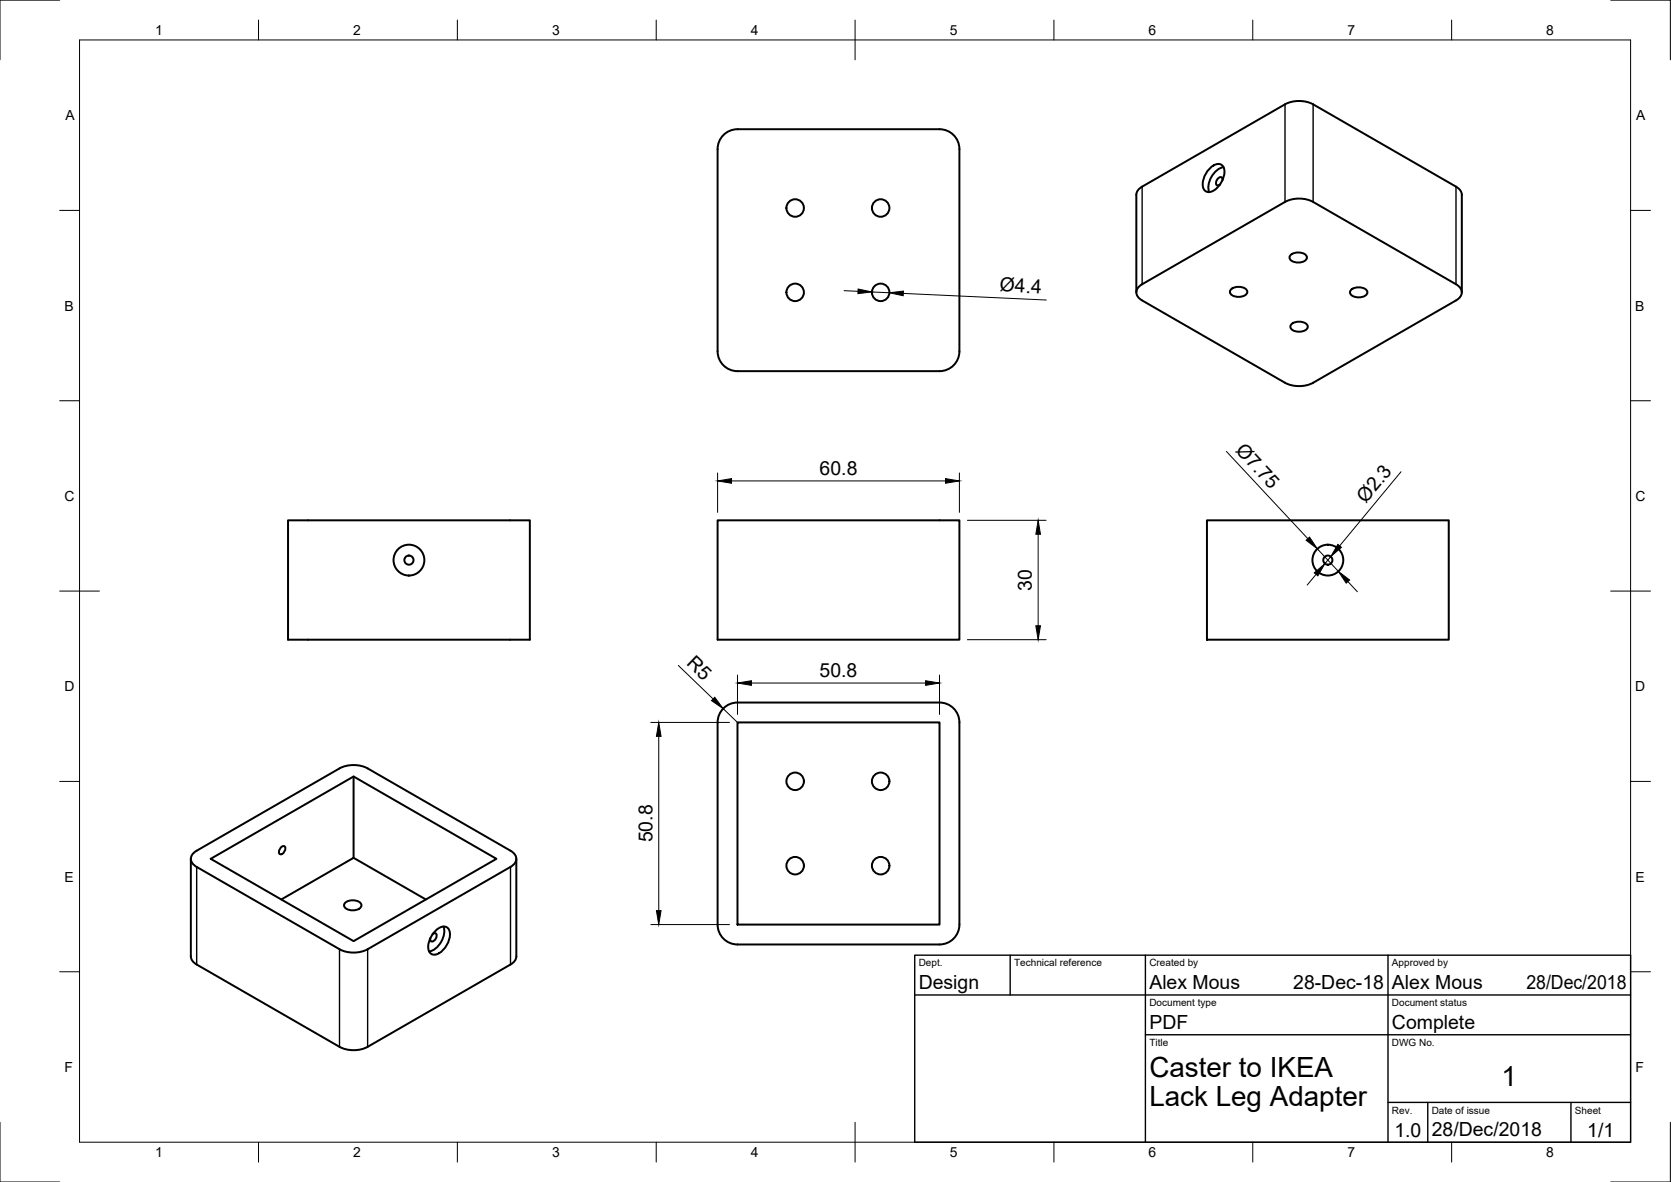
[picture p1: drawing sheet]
<svg xmlns="http://www.w3.org/2000/svg" width="420mm" height="297mm" viewBox="0 0 420 297" stroke-linecap="round" stroke-linejoin="round" font-family="sans-serif">
<!-- layer: Visible -->
<g fill="none" stroke="#000" stroke-width=".5">
<path d="M182.2 33.6a5 5 0 0 1 3.2-1.1h50.8a5 5 0 0 1 5 5v50.8a5 5 0 0 1-5 5h-50.8a5 5 0 0 1-5-5v-50.8a5 5 0 0 1 1.8-3.9zM304.1 42.4a2.45 2.45 0 0 1 3.2-.9 3.6 3.6 0 0 1-.2 4.4l-.4 .6a3.3 3.3 0 0 1-3.3 1.7 2.47 2.47 0 0 1-.8-3.2l.6-1.4zM307.3 45.4a.62 .62 0 0 0-.3-.9 1.36 1.36 0 0 0-1 2.1l.8-.3M307.7 42a5.3 5.3 0 0 0-3.7 6.3M285.7 73.5v-24.6a2.41 2.41 0 0 1 1.5-2l35.9-20.7a7.8 7.8 0 0 1 7.1 0l35.9 20.7a2.59 2.59 0 0 1 1.5 2v24.6M286.5 71.9l36.6-21.2a7.8 7.8 0 0 1 7.1 0l35.9 20.7a2.15 2.15 0 0 1 1.5 2.1 2.15 2.15 0 0 1-1.5 2l-35.9 20.7a7.8 7.8 0 0 1-7.1 0l-35.9-20.7a2.09 2.09 0 0 1-.7-3.6zM309.5 72.7a3 3 0 0 1 4.1 .3 1.37 1.37 0 0 1-1.6 1.6h-.6a1.94 1.94 0 0 1-2.2-1.3zM324.5 64.1a3 3 0 0 1 4.1 .3 1.37 1.37 0 0 1-1.6 1.5l-.6 .1a1.94 1.94 0 0 1-2.2-1.3zM339.7 72.8a3 3 0 0 1 4.1 .3 1.37 1.37 0 0 1-1.6 1.6h-.6a1.94 1.94 0 0 1-2.2-1.2zM324.7 81.5a3 3 0 0 1 4.1 .3 1.37 1.37 0 0 1-1.6 1.5l-.6 .1a1.94 1.94 0 0 1-2.2-1.3zM72.4 130.8h60.8v30h-60.8zM180.4 130.8h60.8v30h-60.8z"/>
<path d="M303.5 130.8h60.8v30h-60.8zM182.2 177.7a5 5 0 0 1 3.2-1.2h50.8a5 5 0 0 1 5 5v50.8a5 5 0 0 1-5 5h-50.8a5 5 0 0 1-5-5v-50.8a5 5 0 0 1 1.8-3.8zM88.9 195.1v20.5l-18.2 10.4M185.4 181.5h50.8v50.8h-50.8zM48 215.8v24.5a2.41 2.41 0 0 0 1.4 2.1l36 20.7a7.8 7.8 0 0 0 7 0l36-20.7a2.59 2.59 0 0 0 1.4-2.1v-24.5M48.8 214.2l36.6-21.1a7.8 7.8 0 0 1 7 0l36 20.7a2.15 2.15 0 0 1 1.4 2 2.15 2.15 0 0 1-1.4 2.1l-36 20.6a7.8 7.8 0 0 1-7 0l-36-20.6a2.09 2.09 0 0 1-.6-3.7zM53 215.8l35.9-20.7 35.9 20.7-35.9 20.7zM70.6 213l.3-.3h.6a1.33 1.33 0 0 1-1.1 2 1.15 1.15 0 0 1 .2-1.7zM88.9 215.6l18.2 10.4M86.8 226.9a3 3 0 0 1 4 .3 1.37 1.37 0 0 1-1.5 1.5l-.6 .1a1.94 1.94 0 0 1-2.2-1.3zM108.8 234.8a.62 .62 0 0 1 .9-.1 1.36 1.36 0 0 1-1.3 1.8l-.2-.8M109.3 234.1a2.45 2.45 0 0 1 3.2-.9 3.6 3.6 0 0 1-.2 4.3l-.4 .6a3.3 3.3 0 0 1-3.2 1.7 2.47 2.47 0 0 1-.8-3.2l.6-1.3z"/>
<path d="M111.5 232.8a5.3 5.3 0 0 1-3.6 6.3"/>
<circle cx="199.9" cy="52.3" r="2.2"/>
<circle cx="221.4" cy="52.3" r="2.2"/>
<circle cx="199.9" cy="73.5" r="2.2"/>
<circle cx="221.4" cy="73.5" r="2.2"/>
<circle cx="102.8" cy="140.8" r="1.15"/>
<circle cx="102.8" cy="140.8" r="3.9"/>
<circle cx="333.9" cy="140.8" r="3.9"/>
<circle cx="333.9" cy="140.8" r="1.15"/>
<circle cx="199.9" cy="196.3" r="2.2"/>
<circle cx="221.4" cy="196.3" r="2.2"/>
<circle cx="199.9" cy="217.5" r="2.2"/>
<circle cx="221.4" cy="217.5" r="2.2"/>
</g>
<!-- layer: Visible Narrow -->
<path d="M323.1 26.2v24.5M330.2 26.2v24.5M287.2 46.9v24.5M366.1 46.9v24.5M49.4 217.9v24.5M128.4 217.9v24.5M85.4 238.5v24.6M92.4 238.5v24.6" fill="none" stroke="#000" stroke-width=".35"/>
<!-- layer: Border -->
<g fill="none" stroke="#000" stroke-width=".25">
<path d="M15 0h-15v15M20 10h390v277h-390zM65 5v5M115 5v5M165 5v5M215 5v10M265 5v5M315 5v5M365 5v5M405 0h15v15M15 52.9h5M410 52.9h5"/>
<path d="M15 100.7h5M410 100.7h5M15 148.5h10M405 148.5h10M15 196.4h5M410 196.4h5M15 244.2h5M410 244.2h5M0 282v15h15M65 287v5M115 287v5M165 287v5"/>
<path d="M215 282v10M265 287v5M315 287v5M365 287v5M420 282v15h-15"/>
</g>
<!-- layer: TitleBlock -->
<path d="M230 240h180v47h-180zM230 250h180M254 240v10M288 240v47M349 240v47M288 260h122M349 277h61M359 277v10M395 277v10" fill="none" stroke="#000" stroke-width=".35"/>
<!-- layer: Dimensions -->
<g fill="none" stroke="#000" stroke-width=".25">
<path d="M212.2 73l3.5 .2M219.2 73.4l4.4 .2M227.1 73.7l36 1.7M180.4 118.9v9.9M241.2 118.9v9.9M308.4 113.4l20.4 22M352.3 118.5l-15.5 18.7M183.9 120.9h53.8M243.2 130.8h19.8M261 134.3v23M331.2 137.9l5.3 5.7M334.6 139.9l-1.5 1.7"/>
<path d="M330.9 144.3l-2.2 2.7M338.9 146.1l2.4 2.6M170.5 167.2l8.8 8.5M181.8 178.1l3.6 3.4M185.4 169.6v9.9M188.9 171.6h43.8M236.2 169.6v9.9M243.2 160.8h19.8M163.6 181.5h19.8M165.6 185v43.8M163.6 232.3h19.8"/>
</g>
<g fill="#000" stroke="#000" stroke-width=".25">
<path d="M215.8 72.6l3.4 .8-3.5 .4zM223.6 73.6l3.6-.4-.1 1.1zM180.4 120.9l3.5-.6v1.1zM237.7 120.3l3.5 .6-3.5 .5zM261 130.8l.6 3.5h-1.1zM328.4 135.8l.9-.8 1.9 2.9zM336.4 136.8l.9 .7-2.7 2.4zM260.5 157.3h1.1l-.6 3.5zM330.5 144l2.6-2.4-1.7 3.1zM336.5 143.6l2.8 2.2-.8 .7zM179.7 175.2l2.1 2.9-2.9-2zM185.4 171.6l3.5-.5v1.1z"/>
<path d="M232.7 171.1l3.5 .5-3.5 .6zM165.6 181.5l.6 3.5h-1.1zM165.1 228.8h1.1l-.6 3.5z"/>
</g>
<g font-size="7">
<text x="289" y="270.5">Caster to IKEA</text>
<text x="377.6" y="272.9">1</text>
<text x="289" y="278">Lack Leg Adapter</text>
</g>
<g font-size="4.9">
<text x="251.3" y="73.2" transform="rotate(3 251.3 73.2)">Ø4.4</text>
<text x="310.5" y="113.3" transform="rotate(47 310.5 113.3)">Ø7.75</text>
<text x="206.1" y="119.3">60.8</text>
<text x="343.4" y="126.6" transform="rotate(-50 343.4 126.6)">Ø2.3</text>
<text x="259.5" y="148.5" transform="rotate(-90 259.5 148.5)">30</text>
<text x="172.4" y="166.9" transform="rotate(44 172.4 166.9)">R5</text>
<text x="206.1" y="170.1">50.8</text>
<text x="164.1" y="211.7" transform="rotate(-90 164.1 211.7)">50.8</text>
<text x="231" y="248.5">Design</text>
<text x="289" y="248.5">Alex Mous</text>
<text x="325.2" y="248.5">28-Dec-18</text>
<text x="350" y="248.5">Alex Mous</text>
<text x="383.8" y="248.5">28/Dec/2018</text>
<text x="289" y="258.5">PDF</text>
<text x="350" y="258.5">Complete</text>
<text x="350.6" y="285.7">1.0</text>
<text x="360" y="285.5">28/Dec/2018</text>
<text x="399.1" y="285.7">1/1</text>
</g>
<g font-size="3.5">
<text x="39" y="8.8">1</text>
<text x="88.8" y="8.8">2</text>
<text x="138.8" y="8.8">3</text>
<text x="188.7" y="8.8">4</text>
<text x="238.8" y="8.8">5</text>
<text x="288.7" y="8.8">6</text>
<text x="338.8" y="8.8">7</text>
<text x="388.8" y="8.8">8</text>
<text x="16.4" y="30.2">A</text>
<text x="411.4" y="30.2">A</text>
<text x="16.2" y="78">B</text>
<text x="411.2" y="78">B</text>
<text x="16.2" y="125.9">C</text>
<text x="411.2" y="125.9">C</text>
<text x="16.2" y="173.7">D</text>
<text x="411.2" y="173.7">D</text>
<text x="16.2" y="221.5">E</text>
<text x="411.2" y="221.5">E</text>
<text x="16.2" y="269.4">F</text>
<text x="411.2" y="269.4">F</text>
<text x="39" y="290.8">1</text>
<text x="88.8" y="290.8">2</text>
<text x="138.8" y="290.8">3</text>
<text x="188.7" y="290.8">4</text>
<text x="238.8" y="290.8">5</text>
<text x="288.7" y="290.8">6</text>
<text x="338.8" y="290.8">7</text>
<text x="388.8" y="290.8">8</text>
</g>
<g font-size="2.5">
<text x="231" y="242.8">Dept.</text>
<text x="255" y="242.8">Technical reference</text>
<text x="289" y="242.8">Created by</text>
<text x="350" y="242.8">Approved by</text>
<text x="289" y="252.8">Document type</text>
<text x="350" y="252.8">Document status</text>
<text x="289" y="262.8">Title</text>
<text x="350" y="262.8">DWG No.</text>
<text x="350" y="279.8">Rev.</text>
<text x="360" y="279.8">Date of issue</text>
<text x="396" y="279.8">Sheet</text>
</g>
</svg>
